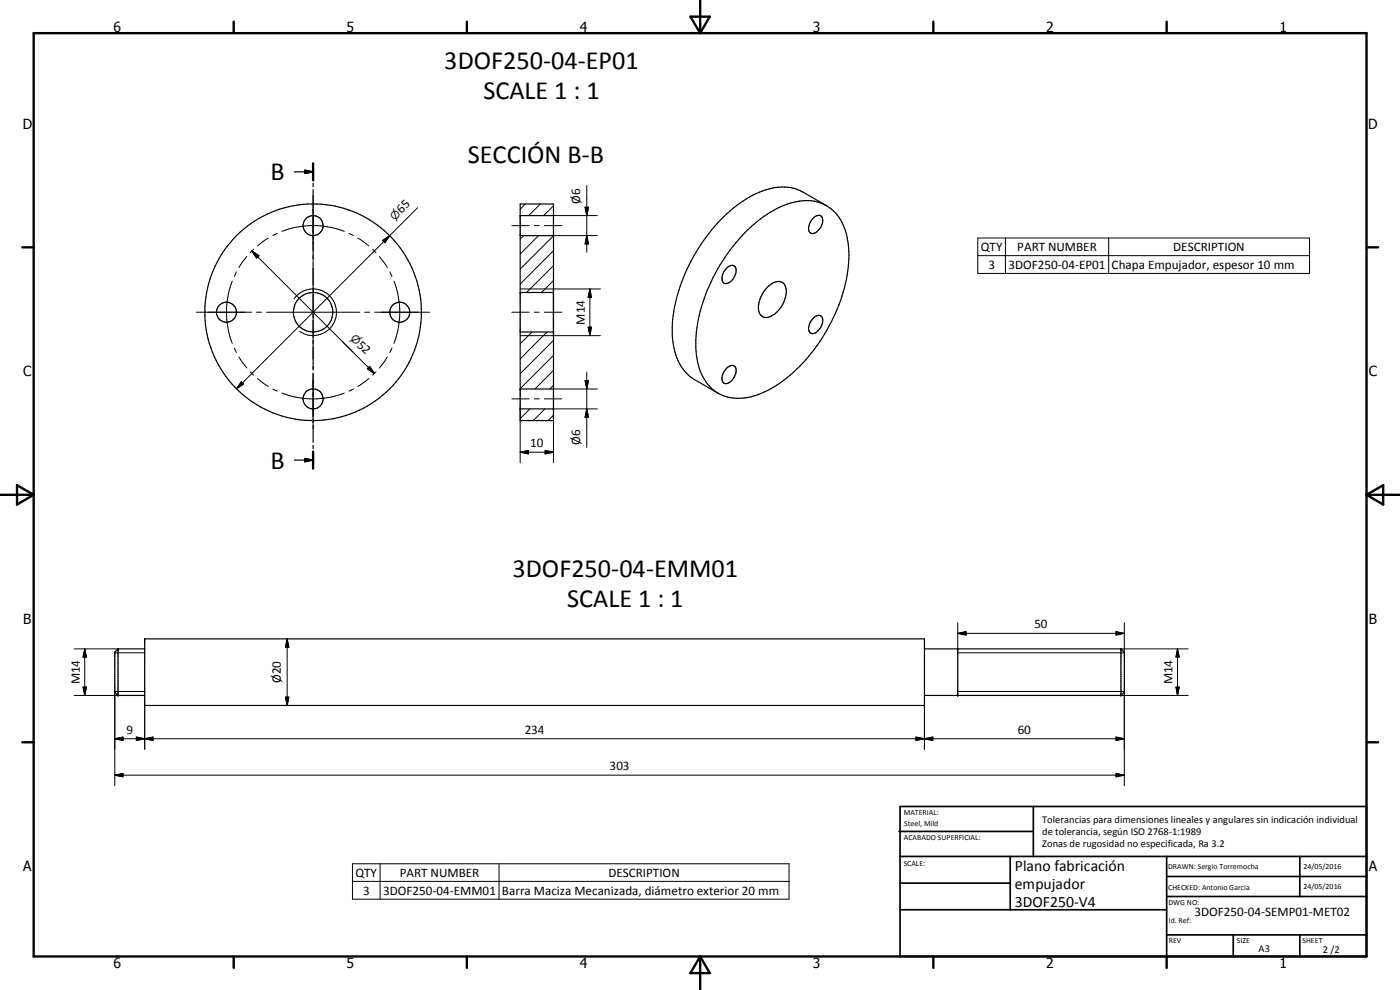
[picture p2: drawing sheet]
<svg xmlns="http://www.w3.org/2000/svg" width="420mm" height="297mm" viewBox="0 0 420 297" stroke-linecap="round" stroke-linejoin="round" font-family="sans-serif">
<g fill="none" stroke="#000" stroke-width=".35">
<path d="M88.3 51.6h5.7M91.5 51.1l2.5 .5-2.5 .5zM94 49v5.1M94 54.9v1.1M94 56.9v5M94 62.8v1.1M94 64.7v5.1M94 70.7v1.1M94 72.6v5M94 78.5v1.1M156.1 64.7h10M156.1 61.2h10v65h-10z"/>
<path d="M156.1 70.7h10M223.6 69.8a31 31 0 0 1 16.4-9.5 12.2 12.2 0 0 1 14 9.9 38.4 38.4 0 0 1-3.3 23.8 47.9 47.9 0 0 1-20.4 23.2 15.6 15.6 0 0 1-15 .7 15.3 15.3 0 0 1-6.4-12.6 46.5 46.5 0 0 1 7.2-25.8l3.9-5.6zM243.9 65.7a1.82 1.82 0 0 1 2.8-.6 3.9 3.9 0 0 1-3.1 5 1.82 1.82 0 0 1-.7-2.6zM248.1 61.7l-7.2-4.1a15.2 15.2 0 0 0-14 .5 46 46 0 0 0-20.1 21.4 40.5 40.5 0 0 0-4.7 24.1 14.1 14.1 0 0 0 6.4 10.3l7 4.1M94 80.5v5M94 86.4v1.1M94 88.3v5.1M94 94.3v1M94 96.2v5.1M156.1 99.6h10M156.1 87.8h10M218.1 80.4a1.56 1.56 0 0 1 2.7-.1 4 4 0 0 1-3.2 4.8l-.2-.1a2.88 2.88 0 0 1 .2-4z"/>
<path d="M230.3 86.1a4.1 4.1 0 0 1 4.4-1.4 3.6 3.6 0 0 1 1.1 4.3 8.4 8.4 0 0 1-5.5 6.2 2.42 2.42 0 0 1-2.7-2.4 9.1 9.1 0 0 1 2.7-6.7zM243.9 95.7a1.76 1.76 0 0 1 2.8-.6 3.9 3.9 0 0 1-3.1 5 1.82 1.82 0 0 1-.7-2.6zM94 102.2v1M94 104.1v5M94 110v1M94 111.9v5.1M94 117.9v1M94 119.8v5M156.1 116.7h10M218.1 110.4a1.52 1.52 0 0 1 2.7 0 4 4 0 0 1-3.2 4.7l-.2-.1a2.51 2.51 0 0 1 0-3.6zM88.3 138h5.7M91.5 137.5l2.5 .5-2.5 .6z"/>
<path d="M94 125.7v1.1M94 127.6v5.1M94 133.6v1M94 135.5v5.1M156.1 122.7h10M35.4 194.7v14M35.4 194.7l-1 1v12l1 1M35.4 194.7h8M43.4 191.7h234v20h-234zM277.4 194.7h59M287.4 194.7v14M336.4 194.7l1 1v12l-1 1"/>
<path d="M336.4 194.7v14M35.4 208.7h8M277.4 208.7h59"/>
<circle cx="93.9" cy="67.7" r="3"/>
<circle cx="68" cy="93.7" r="2.99"/>
<circle cx="94" cy="93.7" r="5.9"/>
<circle cx="94" cy="93.7" r="32.5"/>
<circle cx="120" cy="93.7" r="3"/>
<circle cx="94" cy="119.7" r="3"/>
</g>
<g fill="none" stroke="#000" stroke-width=".3">
<path d="M94 58.7v16.5M176.1 55.7v20M74.1 77l-2.4 3.3M75.6 75.3l2.1 1.4-.7 .7zM75.6 75.3l-.5 .6M75.6 75.3l36.7 36.8M76.1 74.8l-.5 .5M80.5 71.4l-3.3 2.4M83.2 70l-1.3 .7M84.6 69.4a25.8 25.8 0 0 1 18.7 0M94 76.7v1.5M94 79.7v28"/>
<path d="M104.7 70l1.4 .7M107.4 71.4l3.3 2.4M111.8 74.8l1 1.1M113.9 77l2.3 3.3M114.8 72.1l2.2-1.4-1.5 2.1zM125.3 62.3l-54.3 54.4M153.6 67.7h5.2M157.2 70.7l-1.1 1.1M157.7 61.2l-1.6 1.6M160.3 67.7h1.5M161.6 70.7l-5.5 5.5M162.2 61.2l-3.5 3.5"/>
<path d="M163.4 67.7h5.2M166.1 79.7l-8.1 8.1M166.1 75.2l-10 10M166.1 70.7l-10 10M166.1 61.8l-3 2.9M166.1 64.7h13.2M166.1 70.7h13.2M175.6 62.2h1l-.5 2.5zM176.1 70.7l.5 2.5h-1zM293.4 71.4h99.6v10.6h-99.6zM293.4 76.7h99.6M301.7 71.4v10.6"/>
<path d="M332.7 71.4v10.6M59 93.7h16.5M69.7 84.3a25.8 25.8 0 0 0 0 18.7M70.9 81.6l-.6 1.3M77 93.7h1.5M80 93.7h28M88.2 89.7a7 7 0 0 1 9.8-1.8 7 7 0 0 1 1.7 9.8 7 7 0 0 1-9.8 1.7M109.5 93.7h1.4M112.5 93.7h16.5M117 81.6l.6 1.3M118.2 84.3a25.8 25.8 0 0 1 0 18.7M153.6 93.7h5.2"/>
<path d="M156.1 86.7h24.1M159.7 99.6l-3.6 3.6M160.3 93.7h1.5M163.4 93.7h5.2M164.2 99.6l-8.1 8.1M166.1 84.2l-3.6 3.6M176.5 98.2h1l-.5 2.5zM177 86.7l.5 2.5h-1zM177 86.7v14M70.3 104.4l.6 1.4M71.7 107.1l2.4 3.3M72.4 114.6l.7 .6-2.1 1.5z"/>
<path d="M75.1 111.5l1 1.1M77.2 113.6l3.3 2.4M81.9 116.7l1.3 .6M84.6 117.9a25.8 25.8 0 0 0 18.7 0M94 109.2v1.5M94 112.2v16.5M106.1 116.7l-1.4 .6M110.2 110.7l.7-.8 1.4 2.2zM110.7 113.6l-3.3 2.4M110.9 109.9l1.4 2.2-2.1-1.4zM112.8 111.5l-1 1.1M116.2 107.1l-2.3 3.3"/>
<path d="M117.6 104.4l-.6 1.4M153.6 119.7h5.2M156.1 100.7h24.1M160.3 119.7h1.5M163.4 119.7h5.2M166.1 115.6l-1.1 1.1M166.1 111.1l-5.5 5.6M166.1 106.6l-10 10M166.1 102.2l-10 9.9M166.1 116.7h13.2M175.6 114.2h1l-.5 2.5zM176.1 111.7v22.5"/>
<path d="M156.1 135.7l2.5-.5v1zM156.1 135.7h10M156.1 122.7v16.2M159 122.7l-2.9 2.9M163.5 122.7l-3.4 3.5M163.6 135.2l2.5 .5-2.5 .5zM166.1 124.6l-1.6 1.6M176.1 122.7l.5 2.5h-1zM179.3 122.7h-13.2v16.2M22.3 194.7h13.1M25.4 194.7l.5 2.4h-1zM25.4 194.7v14"/>
<path d="M34.4 195.9h9M86.2 191.7l.5 2.5h-1zM86.2 191.7v20M287.4 190l2.5-.5v1zM287.4 195.9h50M287.4 190h50M287.4 186.9v7.8M334.9 189.5l2.5 .5-2.5 .5zM336.4 194.7h20.2M337.4 186.9v8.8M353.4 194.7l.5 2.4h-1zM353.4 194.7v14"/>
<path d="M22.3 208.7h13.1M24.9 206.2h1l-.5 2.5zM34.4 207.5h9M34.4 207.7v28.1M43.4 211.7v13.1M85.7 209.2h1l-.5 2.5zM277.4 211.7v13.1M287.4 207.5h50M336.4 208.7h20.2M337.4 207.7v28.1M352.9 206.2h1l-.5 2.5zM34.4 221.7l2.5-.6v1.1z"/>
<path d="M34.4 232.6l2.5-.5v1zM34.4 221.7h303M34.4 232.6h303M40.9 221.1l2.5 .6-2.5 .5zM40.9 221.1l5 1.1v-1.1l-5 1.1zM43.4 221.7l2.5-.6v1.1zM274.9 221.1l2.5 .6-2.5 .5zM277.4 221.7l2.5-.6v1.1zM334.9 221.1l2.5 .6-2.5 .5zM334.9 232.1l2.5 .5-2.5 .5zM105.8 259.2h131v10.6h-131zM114.1 259.2v10.6"/>
<path d="M149.8 259.2v10.6M105.8 264.5h131"/>
</g>
<g fill="#000">
<circle cx="156.1" cy="116.7" r=".18"/>
<circle cx="166.1" cy="116.7" r=".18"/>
<circle cx="156.1" cy="122.7" r=".18"/>
<circle cx="166.1" cy="122.7" r=".18"/>
<circle cx="35.4" cy="194.7" r=".18"/>
<circle cx="43.4" cy="191.7" r=".18"/>
<circle cx="277.4" cy="191.7" r=".18"/>
<circle cx="287.4" cy="194.7" r=".18"/>
<circle cx="336.4" cy="194.7" r=".18"/>
<circle cx="35.4" cy="208.7" r=".18"/>
<circle cx="287.4" cy="208.7" r=".18"/>
<circle cx="336.4" cy="208.7" r=".18"/>
</g>
<g fill="none" stroke="#000" stroke-width=".71">
<path d="M10.1 9.9h400v277.1h-400zM70.1 6.5v3.4M140.1 6.5v3.4M207.2 5h5.8l-2.9 4.9zM210.1 0v9.9M280.1 6.5v3.4M350.1 6.5v3.4M94 49v5.1M6.7 74.2h3.4M410.1 74.2h3.5M94 135.5v5.1M.1 148.5h10"/>
<path d="M5.1 145.6l5 2.9-5 2.9zM410.1 148.5h10M410.1 148.5l5-2.9v5.8zM6.7 222.7h3.4M410.1 222.7h3.5M70.1 287v3.4M140.1 287v3.4M210.1 287v10M210.1 287l2.9 5h-5.8zM280.1 287v3.4M350.1 287v3.4"/>
</g>
<g fill="none" stroke="#000" stroke-width=".51">
<path d="M269.8 249.5h40.3M270.1 242h140v45h-140zM270.1 257h140M303.2 257v16M310.1 242v15M350.1 257v30M390.1 257v12M270.1 265h33.1M270.1 273h80M350.1 269h60M350.1 263h60M350.1 280.5h60"/>
<path d="M370.1 280.5v6.5M390.1 280.5v6.5"/>
</g>
<g fill="#000">
<path d="M91.5 51.1l2.5 .5-2.5 .5zM75.6 75.3l2.1 1.4-.7 .7zM114.8 72.1l2.2-1.4-1.5 2.1zM175.6 62.2h1l-.5 2.5zM176.1 70.7l.5 2.5h-1zM176.5 98.2h1l-.5 2.5zM177 86.7l.5 2.5h-1zM72.4 114.6l.7 .6-2.1 1.5zM110.9 109.9l1.4 2.2-2.1-1.4zM175.6 114.2h1l-.5 2.5zM91.5 137.5l2.5 .5-2.5 .6zM156.1 135.7l2.5-.5v1z"/>
<path d="M163.6 135.2l2.5 .5-2.5 .5zM176.1 122.7l.5 2.5h-1zM25.4 194.7l.5 2.4h-1zM86.2 191.7l.5 2.5h-1zM287.4 190l2.5-.5v1zM334.9 189.5l2.5 .5-2.5 .5zM353.4 194.7l.5 2.4h-1zM24.9 206.2h1l-.5 2.5zM85.7 209.2h1l-.5 2.5zM352.9 206.2h1l-.5 2.5zM34.4 221.7l2.5-.6v1.1zM34.4 232.6l2.5-.5v1z"/>
<path d="M40.9 221.1l2.5 .6-2.5 .5zM43.4 221.7l2.5-.6v1.1zM274.9 221.1l2.5 .6-2.5 .5zM277.4 221.7l2.5-.6v1.1zM334.9 221.1l2.5 .6-2.5 .5zM334.9 232.1l2.5 .5-2.5 .5z"/>
</g>
<g font-size="7.9">
<text x="133.3" y="20.6">3DOF250-04-EP01</text>
<text x="145.1" y="29.6">SCALE 1 : 1</text>
<text x="140.4" y="48.9">SECCIÓN B-B</text>
<text x="81.2" y="54.1">B</text>
<text x="81.2" y="140.6">B</text>
<text x="153.8" y="173.1">3DOF250-04-EMM01</text>
<text x="170.2" y="182">SCALE 1 : 1</text>
</g>
<g font-size="4.7">
<text x="304.6" y="261.2">Plano fabricación</text>
<text x="304.6" y="266.6">empujador</text>
<text x="304.6" y="272">3DOF250-V4</text>
</g>
<g font-size="4.2">
<text x="34" y="9.6">6</text>
<text x="104" y="9.6">5</text>
<text x="174" y="9.6">4</text>
<text x="244" y="9.6">3</text>
<text x="314" y="9.6">2</text>
<text x="384" y="9.6">1</text>
<text x="6.8" y="38.7">D</text>
<text x="410.6" y="38.7">D</text>
<text x="7" y="112.9">C</text>
<text x="410.8" y="112.9">C</text>
<text x="7" y="187.1">B</text>
<text x="410.8" y="187.1">B</text>
<text x="7" y="261.4">A</text>
<text x="410.8" y="261.4">A</text>
<text x="34" y="290.4">6</text>
<text x="104" y="290.4">5</text>
<text x="174" y="290.4">4</text>
<text x="244" y="290.4">3</text>
<text x="314" y="290.4">2</text>
<text x="384" y="290.4">1</text>
</g>
<g font-size="3.9">
<text x="120.5" y="64.2" transform="rotate(-45 120.5 64.2)">65</text>
<text x="174.1" y="61.1" transform="rotate(-90 174.1 61.1)">Ø6</text>
<text x="294.4" y="75.4">QTY</text>
<text x="305.3" y="75.4">PART NUMBER</text>
<text x="352.1" y="75.4">DESCRIPTION</text>
<text x="296.6" y="80.7">3</text>
<text x="302.6" y="80.7">3DOF250-04-EP01</text>
<text x="333.6" y="80.7">Chapa Empujador, espesor 10 mm</text>
<text x="175.5" y="97.4" transform="rotate(-90 175.5 97.4)">M14</text>
<text x="107" y="103.7" transform="rotate(45 107 103.7)">52</text>
<text x="159.1" y="134.2">10</text>
<text x="174.1" y="133.5" transform="rotate(-90 174.1 133.5)">Ø6</text>
<text x="310.4" y="188.5">50</text>
<text x="23.9" y="205.4" transform="rotate(-90 23.9 205.4)">M14</text>
<text x="84.3" y="205" transform="rotate(-90 84.3 205)">Ø20</text>
<text x="351.9" y="205.4" transform="rotate(-90 351.9 205.4)">M14</text>
<text x="38" y="220.1">9</text>
<text x="157.5" y="220.1">234</text>
<text x="305.4" y="220.1">60</text>
<text x="183" y="231">303</text>
<text x="106.7" y="263.1">QTY</text>
<text x="120" y="263.1">PART NUMBER</text>
<text x="182.6" y="263.1">DESCRIPTION</text>
<text x="109" y="268.4">3</text>
<text x="115" y="268.4">3DOF250-04-EMM01</text>
<text x="150.7" y="268.5">Barra Maciza Mecanizada, diámetro exterior 20 mm</text>
<text x="358.5" y="275">3DOF250-04-SEMP01-MET02</text>
</g>
<g font-size="3.3">
<text x="118.5" y="66.2" transform="rotate(-45 118.5 66.2)">n</text>
<text x="105" y="101.7" transform="rotate(45 105 101.7)">n</text>
</g>
<g font-size="3.1">
<text x="312.7" y="246.8">Tolerancias para dimensiones lineales y angulares sin indicación individual</text>
<text x="312.7" y="250.4">de tolerancia, según ISO 2768-1:1989</text>
<text x="312.7" y="254">Zonas de rugosidad no especificada, Ra 3.2</text>
<text x="377.7" y="285.6">A3</text>
<text x="397" y="285.9">2 /2</text>
</g>
<g font-size="2.4">
<text x="271.2" y="244.4">MATERIAL:</text>
<text x="271.3" y="252">ACABADO SUPERFICIAL:</text>
<text x="271.4" y="247.9">Steel, Mild</text>
<text x="271.2" y="259.7">SCALE:</text>
<text x="350.6" y="260.8">DRAWN: Sergio Torremocha</text>
<text x="391.2" y="260.6">24/05/2016</text>
<text x="350.6" y="267">CHECKED: Antonio Garcia</text>
<text x="391.2" y="266.7">24/05/2016</text>
<text x="350.6" y="271.4">DWG NO:</text>
<text x="350.8" y="276.9">Id. Ref:</text>
<text x="350.8" y="282.8">REV</text>
<text x="371.2" y="282.9">SIZE</text>
<text x="390.9" y="282.9">SHEET</text>
</g>
</svg>
